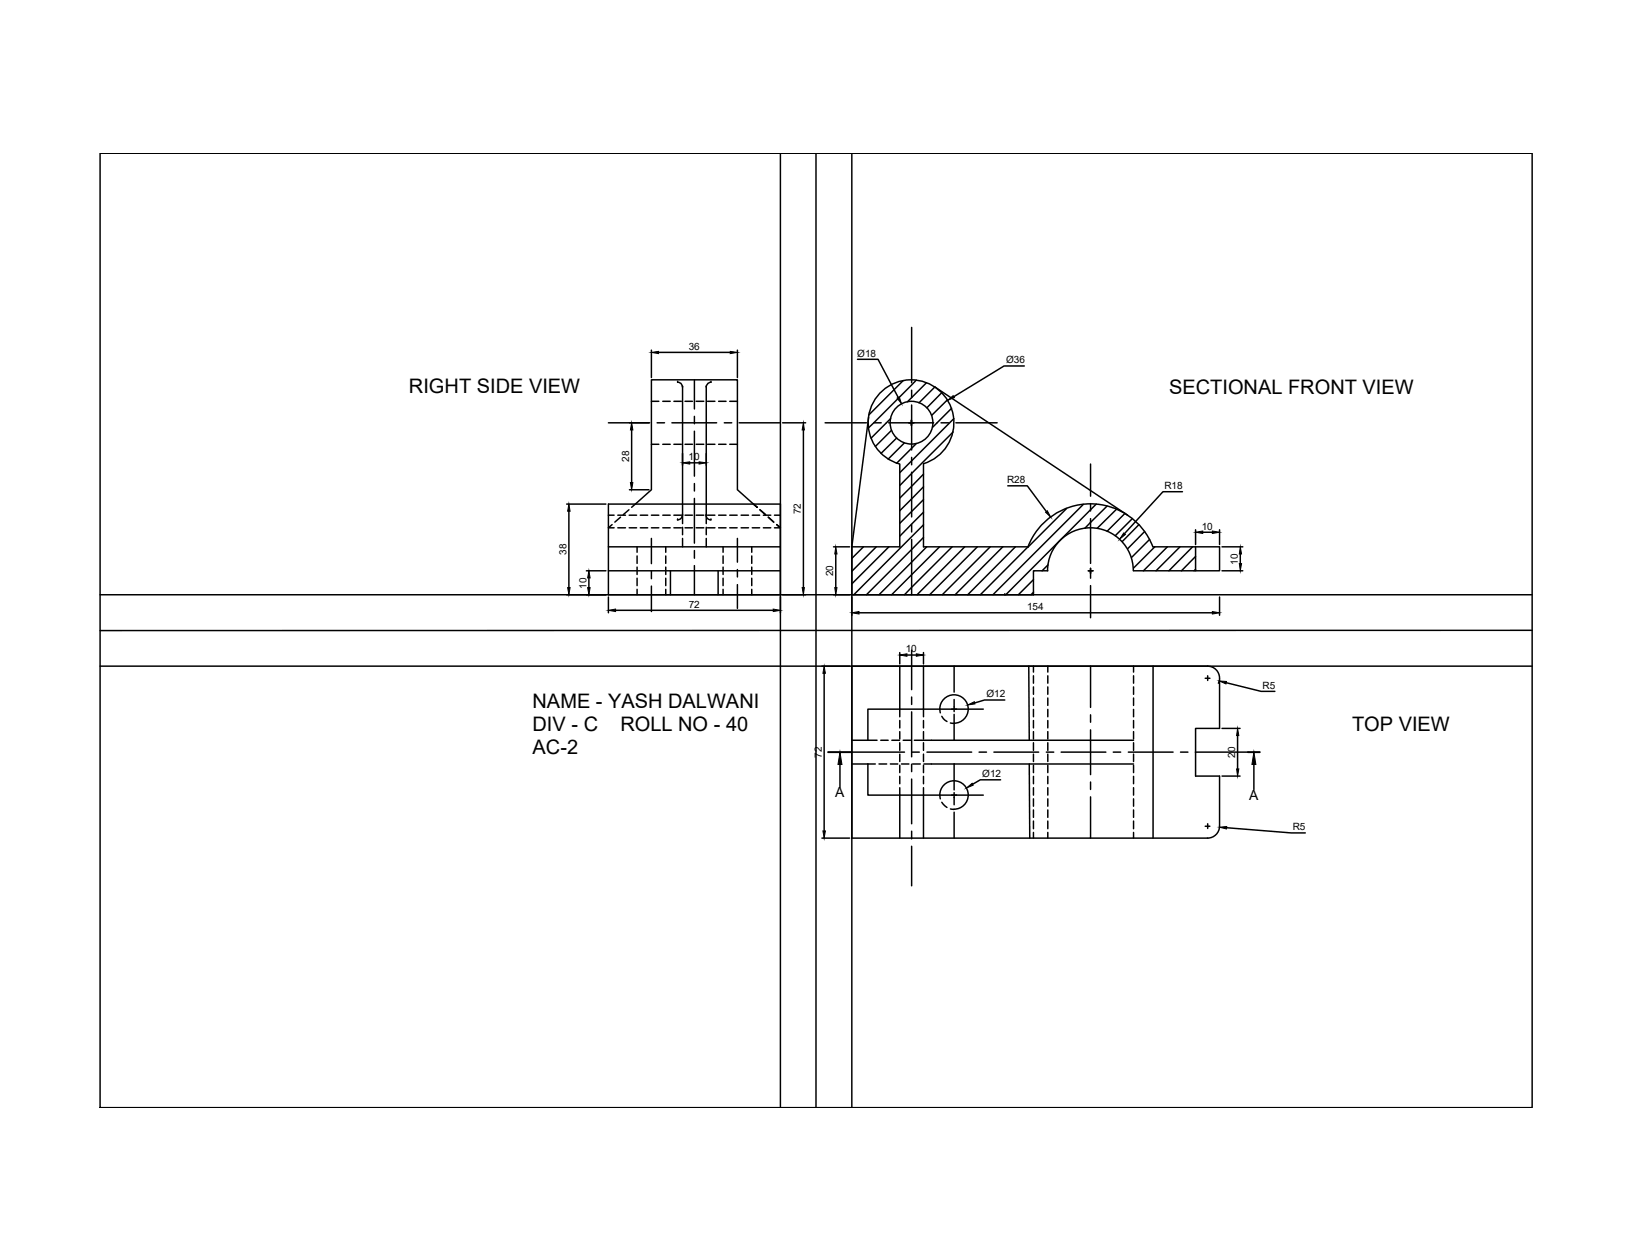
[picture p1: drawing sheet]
<svg xmlns="http://www.w3.org/2000/svg" width="279mm" height="216mm" viewBox="0 0 279 216" stroke-linecap="round" stroke-linejoin="round" font-family="sans-serif">
<!-- layer: 0 -->
<g fill="none" stroke="#000" stroke-width=".25">
<path d="M17.1 26.3h245.4v163.5h-245.4zM139.8 26.3v163.5M116.9 66.3v22M121 66.3v22M148.8 71.5l-2.9 22.2h8.2v-14.1M152.6 71.7l-3.4 3.4M152.7 73.8l-2.8 2.7M153.6 75.1l-2.7 2.6M154.7 65.2l-5.9 5.9M154.9 75.9l-2.8 2.8M156.9 76l-3.3 3.4M157 65.1l-8.2 8.2"/>
<path d="M157.4 69l2.7-2.7 33.1 22M158.2 79.5a7.3 7.3 0 0 0 3.8-11.4 7.3 7.3 0 0 0-12 .1 7.3 7.3 0 0 0 4.1 11.3M158.2 79.5v14.2h17.9l6.6-6.6M158.7 65.6l-3.3 3.2M161.3 67.3l-2.5 2.6M162.3 68.5l-2.7 2.7M163 69.9l-3.2 3.3M163.3 74l-9.2 9.2M163.4 71.7l-9.3 9.3M104.2 86.4h29.5v15.5h-29.5zM104.2 93.7h29.5M104.2 97.8h29.5"/>
<path d="M108.8 86.4l2.8-2.5v-18.8h14.7v18.8l2.8 2.5M114.9 97.8v4.1M116.1 89.1h.1M116.9 88.3a.83 .83 0 0 1-.8 .8M116.9 88.3h.1M120.9 88.3a.83 .83 0 0 0 .9 .8M121 88.3h.1M121.8 89.1h.1M123 97.8v4.1M145.9 93.7v8.2h31.1v-4.1h2.5M147.9 93.7l-2 2M150.1 93.7l-4.2 4.2"/>
<path d="M152.3 93.7l-6.4 6.3M158.2 81.3l-4.1 4.1M158.2 83.4l-4.1 4.1M158.2 85.6l-4.1 4.1M158.2 87.8l-4.1 4.1M158.2 89.9l-11.9 12M158.2 92.1l-9.8 9.8M158.8 93.7l-8.2 8.2M161 93.7l-8.3 8.2M163.1 93.7l-8.2 8.2M165.3 93.7l-8.2 8.2M167.4 93.7l-8.1 8.2"/>
<path d="M169.6 93.7l-8.2 8.2M171.8 93.7l-8.2 8.2M173.9 93.7l-8.1 8.2M177 99.3l-2.5 2.6M179.5 97.8a7.3 7.3 0 0 1 7.3-7.4 7.3 7.3 0 0 1 7.3 7.4M179.5 96.8l-1 1M185.6 86.4l-15.5 15.5M187.8 86.4l-15.5 15.5M189.7 86.7l-3.9 3.8M191.3 87.3l-3.3 3.2M192.7 88l-3 3M194 88.9l-2.9 2.9"/>
<path d="M195.1 89.9l-2.9 2.9M196.1 91.1l-2.9 2.9M196.9 92.4l-3.1 3.1M197.5 93.7a11.5 11.5 0 0 0-10.7-7.4 11.5 11.5 0 0 0-10.7 7.4l-8.2 8.2M197.5 93.7h11.4v4.1h-14.7M197.8 93.7l-3.6 3.6M200 93.7l-4.1 4.1M202.1 93.7l-4.1 4.1M204.3 93.7l-4.1 4.1M204.8 95.3l-2.4 2.5M204.8 97.6l-.2 .2M204.8 93.7v4.1"/>
<path d="M154.1 114.1v7.4M158.2 114.1v7.4M172.1 101.9h.1M176.2 114.1l.1 12.7M177 101.5l-.4 .4M197.5 114.1v29.5M206.9 114.1a2.05 2.05 0 0 1 2 2.1M206.9 114.1h-61v29.5h61M208.9 116.2v8.6h-4.1v8.2h4.1v8.6M262.5 108h-245.4M143.9 131v3.9M145.9 130.9h2.8v5.3h14.7"/>
<path d="M154.1 136.2v7.4M158.2 136.2v7.4M159.6 130.9h34.6M159.6 126.8h34.6M161 121.5a2.43 2.43 0 0 1 2.4-2.4 2.43 2.43 0 0 1 2.5 2.4 2.43 2.43 0 0 1-2.5 2.4M161 136.2a2.43 2.43 0 0 1 2.4-2.4 2.43 2.43 0 0 1 2.5 2.4 2.43 2.43 0 0 1-2.5 2.5M163.4 121.5h-14.7v5.3h-2.8M176.3 130.9l.1 12.7M214.8 131v4.3M208.9 141.6a2.05 2.05 0 0 1-2 2"/>
<circle cx="156.1" cy="72.4" r="3.7"/>
</g>
<!-- layer: Construction -->
<path d="M133.7 26.3v163.5M145.9 26.3v163.5M17.1 114.1h245.4M17.1 101.9h245.4" fill="none" stroke="#000" stroke-width=".25"/>
<!-- layer: Centre Line -->
<g fill="none" stroke="#000" stroke-width=".25">
<path d="M156.2 56.1v9.5M104.2 72.4h7.1M112.6 72.4h1.2M115.1 72.4h7.7M119 65.1v5M119 71.3v1.3M119 73.9v7.7M124.1 72.4h1.2M126.6 72.4h7.1M141.4 72.4h7M149.7 72.4h1.3M152.2 72.4h7.7"/>
<path d="M156.2 66.9v1.2M156.2 69.4v7.7M156.2 78.4v1.2M161.2 72.4h1.3M163.7 72.4h7.1M186.8 79.5v5.5M111.6 92.3v4.3M111.6 97.9v1.3M119 82.9v1.2M119 85.4v7.7M119 94.3v1.3M119 96.9v5"/>
<path d="M126.3 92.3v4M126.3 97.6v1.3M156.2 80.9v7.7M156.2 89.8v1.4M156.2 92.4v9.5M186.8 86.3v1.3M186.8 88.9v7.6M186.8 97.8v1.3M111.6 100.4v4.4M126.3 100.2v4M156.2 111.4v6.8M156.2 119.4v1.3"/>
<path d="M163.4 114.1v4.5M163.4 119.9v1.2M186.8 100.3v5.5M186.8 114.1v7.1M145.9 128.9h9M156.2 122v7.7M156.2 131v1.2M156.2 133.5v7.7M156.2 128.9h1.3M158.8 128.9h7.7M163.4 122.4v4.4M163.4 130.9v4.5"/>
<path d="M163.4 136.6v1.3M163.4 139.2v4.4M163.4 121.5h5M163.4 136.2h5M167.7 128.9h1.3M170.3 128.9h7.6M179.2 128.9h1.3M181.8 128.9h7.6M186.8 122.5v1.3M186.8 125.1v7.6M186.8 134v1.3M186.8 136.5v7.1"/>
<path d="M190.7 128.9h1.3M193.3 128.9h7.7M202.2 128.9h1.3M204.8 128.9h9M156.2 142.4v1.3M156.2 145v6.8"/>
</g>
<!-- layer: Hidden -->
<g fill="none" stroke="#000" stroke-width=".25">
<path d="M111.6 68.8h1.3M111.6 76.1h1.3M113.5 68.8h1.3M113.5 76.1h1.3M115.4 68.8h1.3M115.4 76.1h1.3M116.1 65.5h.1M116.1 65.5a.79 .79 0 0 1 .8 .8M116.9 66.3h.1M117.3 68.8h1.3M117.3 76.1h1.3M119.3 68.8h1.3"/>
<path d="M119.3 76.1h1.3M121 66.3h.1M121.2 68.8h1.3M121.2 76.1h1.3M121.8 65.5h.1M121.8 65.5a.78 .78 0 0 0-.8 .8M123.1 68.8h1.3M123.1 76.1h1.3M125 68.8h1.3M125 76.1h1.3M104.2 88.3h1M104.9 89.9l-.7 .5h1"/>
<path d="M105.8 90.4h1.3M105.8 88.3h1.3M106.3 88.6l-1 .9M107.7 87.3l-.9 .9M107.8 90.4h1.3M107.8 88.3h1.3M108.8 86.4l-.6 .5M109.1 93.7v.9M109.1 95.3v1.2M109.1 97.2v1.2M109.1 99.1v1.2M109.7 90.4h1.3"/>
<path d="M109.7 88.3h1.3M111.6 90.4h1.3M111.6 88.3h1.3M113.5 90.4h1.3M113.5 88.3h1.3M114 93.7v.9M114 95.3v1.2M114 97.2v1.2M114 99.1v1.2M115.4 90.4h1.3M115.4 88.3h1.3M116.9 88.3v1.4"/>
<path d="M116.9 90.4v1.2M116.9 92.3v1.4M117.3 90.4h1.3M117.3 88.3h1.3M119.3 90.4h1.3M119.3 88.3h1.3M121 88.3v1.4M121 90.4v1.2M121 92.3v1.4M121.2 90.4h1.3M121.2 88.3h1.3M123.1 90.4h1.3"/>
<path d="M123.1 88.3h1.3M123.9 93.7v.9M123.9 95.3v1.2M123.9 97.2v1.2M123.9 99.1v1.2M125 90.4h1.3M125 88.3h1.3M127 90.4h1.2M127 88.3h1.2M128.8 93.7v.9M128.8 95.3v1.2M128.8 97.2v1.2"/>
<path d="M128.8 99.1v1.2M128.9 90.4h1.2M128.9 88.3h1.2M129.7 86.9l-.6-.5 .6 .5M130.2 87.3l.9 .9M130.8 90.4h1.2M130.8 88.3h1.2M131.6 88.6l.9 .9M132.7 88.3h1M133.1 89.9l.6 .5h-1M109.1 101v.9M114 101v.9"/>
<path d="M123.9 101v.9M128.8 101v.9M177 114.1v1.1M177 115.8v1.3M177 117.7v1.3M177 119.6v1.3M179.5 114.1v1.1M179.5 115.8v1.3M179.5 117.7v1.3M179.5 119.6v1.3M194.2 114.1v1.1M194.2 115.8v1.3"/>
<path d="M194.2 117.7v1.3M194.2 119.6v1.3M148.7 126.8h1.5M148.7 130.9h1.2M150.6 130.9h1.3M150.9 126.8h1.2M152.5 130.9h1.3M152.8 126.8h1.3M154.1 121.5v1.3M154.1 123.5v1.2M154.1 125.4v1.2M154.1 127.3v1.3"/>
<path d="M154.1 129.2v1.3M154.1 131.1v1.3M154.1 133v1.3M154.1 135v1.2M154.4 130.9h1.3M154.7 126.8h1.3M156.3 130.9h1.3M156.6 126.8h3M158.2 121.5v1.3M158.2 123.5v1.2M158.2 125.4v1.2M158.2 127.3v1.3"/>
<path d="M158.2 129.2v1.3M158.2 131.1v1.3M158.2 133v1.3M158.2 135v1.2M158.3 130.9h1.3M161 121.5l.1 .6M161 136.2l.1 .7M161.3 122.7l.3 .4 .6 .5M161.3 137.5l.9 .9M162.8 123.9l.6 .1M162.8 138.6l.6 .1M177 121.6v1.2"/>
<path d="M177 123.5v1.2M177 125.4v1.2M177 127.3v1.3M177 129.2v1.3M177 131.1v1.3M177 133v1.3M177 135v1.2M177 136.9v1.2M177 138.8v1.3M179.5 121.6v1.2M179.5 123.5v1.2M179.5 125.4v1.2"/>
<path d="M179.5 127.3v1.3M179.5 129.2v1.3M179.5 131.1v1.3M179.5 133v1.3M179.5 135v1.2M179.5 136.9v1.2M179.5 138.8v1.3M194.2 121.6v1.2M194.2 123.5v1.2M194.2 125.4v1.2M194.2 127.3v1.3M194.2 129.2v1.3"/>
<path d="M194.2 131.1v1.3M194.2 133v1.3M194.2 135v1.2M194.2 136.9v1.2M194.2 138.8v1.3M177 140.7v1.3M177 142.6v1M179.5 140.7v1.3M179.5 142.6v1M194.2 140.7v1.3M194.2 142.6v1"/>
</g>
<!-- layer: 0 -->
<path d="M141.9 128.9h4M213.8 128.9h2" fill="none" stroke="#000" stroke-width=".34"/>
<path d="M143.9 128.9l.3 2.1h-.6zM214.8 128.9l.3 2.1h-.6z" fill="#000" stroke="#000" stroke-width=".17"/>
<!-- layer: Dimension -->
<g fill="none" stroke="#000" stroke-width=".25">
<path d="M107.8 72.4h3.4M108.2 73.7v9M111.6 60v4.7M112.8 60.4h12.3M116.9 77.7v2M118.2 79.3h1.6M121 77.7v2M126.3 60v4.7M134.1 72.4h3.9M137.6 73.7v27M146.9 61.6h3.5l3.5 6.5M155.7 72.4h.9"/>
<path d="M156.1 72v.9M156.2 72v.9M175.5 62.7h-3.5l-8.6 5.3M97.1 86.4h6.7M97.5 87.6v13.1M100.5 97.8h3.3M100.9 99v1.7M107.8 83.9h3.4M142.8 93.7h2.7M143.2 94.9v5.8M172.6 83.2h3.4l3.2 4.4M186.4 97.8h.8"/>
<path d="M186.8 97.4v.8M202.6 84.3h-3.4l-6.6 7.2M204.8 90.8v2.5M206 91.2h1.7M208.9 90.8v2.5M209.3 93.7h3.6M209.3 97.8h3.6M212.5 94.9v1.7M97.1 101.9h6.7M104.2 102.3v2.7M105.5 104.6h27M133.7 102.3v2.7"/>
<path d="M134.1 101.9h3.9M140.8 114.1h4.7M141.2 115.4v27M142.8 101.9h2.7M145.9 102.3v3.1M147.2 105h60.5M154.1 111.8v2M155.4 112.2h1.6M158.2 111.8v2M172.1 119.9h-3.4l-1.7 .6M206.5 116.2h.8M206.9 115.8v.8"/>
<path d="M208.9 116.6l-.2 .5M208.9 102.3v3.1M210.1 117l5.9 1.5h2.4M163 121.5h.9M163 136.2h.9M163.4 121.1v.8M163.4 135.8v.9M171.4 133.6h-3.5l-1.3 .8M209.3 124.8h3.1M209.3 133h3.1M212 126v5.8M140.8 143.6h4.7"/>
<path d="M206.5 141.6h.8M206.9 141.2v.8M210.1 141.8l11.1 .9h2.4"/>
</g>
<g fill="#000" stroke="#000" stroke-width=".17">
<path d="M108.2 72.4l.2 1.3h-.4zM111.6 60.4l1.2-.2v.4zM116.9 79.3l1.3-.2v.4zM119.8 79.1l1.2 .2-1.2 .2zM125.1 60.2l1.2 .2-1.2 .2zM137.6 72.4l.2 1.3h-.4zM153.7 68.2l.4-.2 .3 1.2zM162.3 68.6l1-.8 .2 .3zM97.5 86.4l.2 1.2h-.5zM100.9 97.8l.2 1.2h-.4zM108 82.7h.4l-.2 1.2zM143.2 93.7l.2 1.2h-.4z"/>
<path d="M179.1 87.8l.3-.3 .6 1.1zM192.5 91.3l.3 .3-1 .8zM204.8 91.2l1.2-.2v.4zM207.7 91l1.2 .2-1.2 .2zM212.5 93.7l.2 1.2h-.4zM212.3 96.6h.4l-.2 1.2zM97.2 100.7h.5l-.2 1.2zM100.7 100.7h.4l-.2 1.2zM104.2 104.6l1.3-.2v.4zM132.5 104.4l1.2 .2-1.2 .2zM137.4 100.7h.4l-.2 1.2zM141.2 114.1l.2 1.3h-.4z"/>
<path d="M143 100.7h.4l-.2 1.2zM145.9 105l1.3-.2v.4zM154.1 112.2l1.3-.2v.5zM157 112l1.2 .2-1.2 .3zM207.7 104.8l1.2 .2-1.2 .2zM208.9 116.7l1.2 .1-.1 .4zM165.6 135l.9-.8 .2 .3zM165.8 120.8l1.1-.6 .1 .4zM212 124.8l.2 1.2h-.4zM211.8 131.8h.4l-.2 1.2zM141 142.4h.4l-.2 1.2zM208.9 141.7l1.2-.1v.4z"/>
</g>
<g font-size="3.4">
<text x="70.1" y="67.4">RIGHT SIDE VIEW</text>
<text x="200.3" y="67.6">SECTIONAL FRONT VIEW</text>
<text x="91.2" y="121.4">NAME - YASH DALWANI</text>
<text x="91.2" y="125.3">DIV - C</text>
<text x="106.3" y="125.3">ROLL NO - 40</text>
<text x="231.6" y="125.2">TOP VIEW</text>
<text x="91.2" y="129.3">AC-2</text>
</g>
<g font-size="2.4">
<text x="143.1" y="136.6">A</text>
<text x="214" y="137">A</text>
</g>
<g font-size="1.7">
<text x="118" y="60">36</text>
<text x="146.9" y="61.1">Ø18</text>
<text x="172.3" y="62.2">Ø36</text>
<text x="107.8" y="79.1" transform="rotate(-90 107.8 79.1)">28</text>
<text x="117.9" y="78.9">10</text>
<text x="172.5" y="82.8">R28</text>
<text x="199.5" y="83.8">R18</text>
<text x="137.2" y="88.1" transform="rotate(-90 137.2 88.1)">72</text>
<text x="97" y="95.1" transform="rotate(-90 97 95.1)">38</text>
<text x="205.9" y="90.8">10</text>
<text x="100.5" y="100.9" transform="rotate(-90 100.5 100.9)">10</text>
<text x="142.7" y="98.7" transform="rotate(-90 142.7 98.7)">20</text>
<text x="212" y="96.7" transform="rotate(-90 212 96.7)">10</text>
<text x="118" y="104.2">72</text>
<text x="175.9" y="104.6">154</text>
<text x="155.2" y="111.8">10</text>
<text x="169" y="119.4">Ø12</text>
<text x="216.3" y="118">R5</text>
<text x="140.8" y="129.9" transform="rotate(-90 140.8 129.9)">72</text>
<text x="211.6" y="129.8" transform="rotate(-90 211.6 129.8)">20</text>
<text x="168.3" y="133.2">Ø12</text>
<text x="221.4" y="142.3">R5</text>
</g>
</svg>
